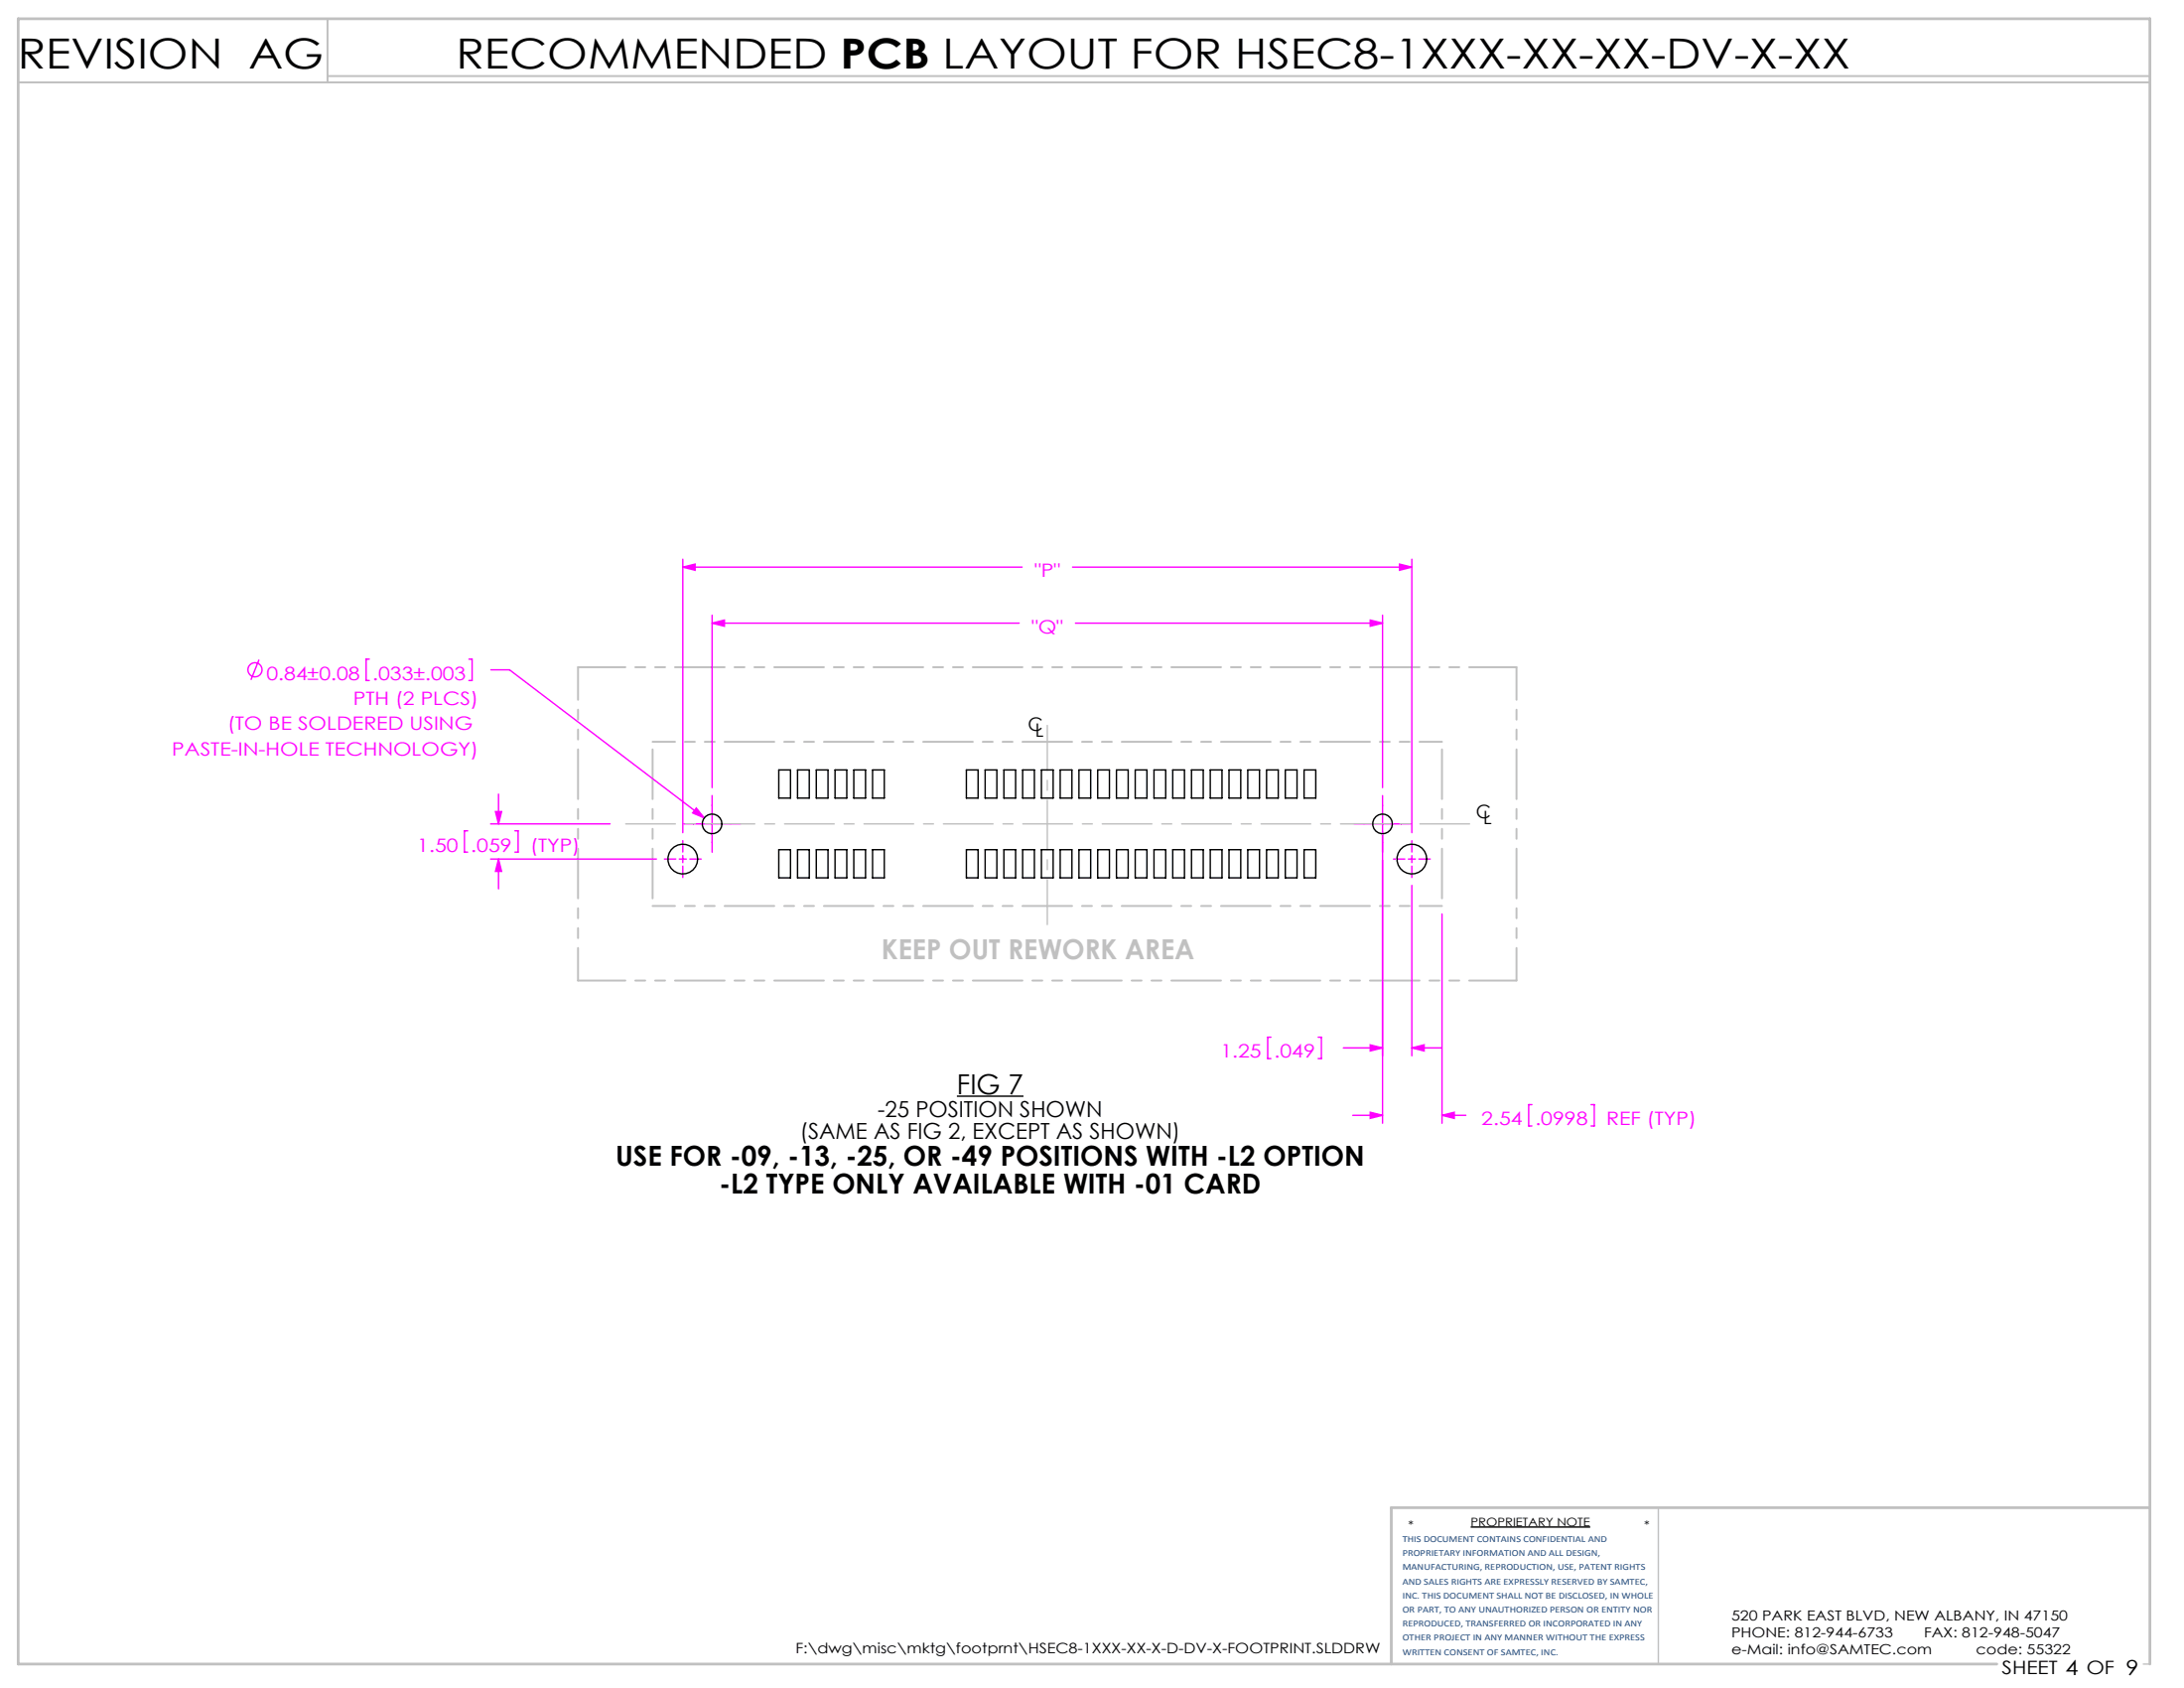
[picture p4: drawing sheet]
<svg xmlns="http://www.w3.org/2000/svg" width="279mm" height="216mm" viewBox="0 0 279 216" stroke-linecap="round" stroke-linejoin="round" font-family="sans-serif">
<path d="M122.4 140.2h8.5M188.1 195.3h15.3" fill="none" stroke="#000" stroke-width=".18"/>
<path d="M212.2 192.8v20M274.2 212.8h.8" fill="none" stroke="#c0c0c0" stroke-width=".18"/>
<path d="M2.3 10.5h272.7M41.9 2.4v8.1M41.9 9.7h233.1" fill="none" stroke="#c0c0c0" stroke-width=".25"/>
<path d="M275 192.8h-97v20M255.5 212.8h-253.2v-210.4h272.7v210.4" fill="none" stroke="#c0c0c0" stroke-width=".35"/>
<g fill="none" stroke="#f0f" stroke-width=".18">
<path d="M87.3 72.5l1.6-.4v.8zM87.3 71.5v35M87.3 72.5h43.5M91.1 79.7l1.6-.4v.8zM91.1 78.7v22M91.1 79.7h39.3M137.2 72.5h43.4M137.6 79.7h39.3M175.3 79.3l1.6 .4-1.6 .4zM176.9 78.7v22M179 72.1l1.6 .4-1.6 .4zM180.6 71.5v35"/>
<path d="M33.1 84.4l-1 2.6M47.2 84.3h-.4v2.7h.4M60 84.3h.4v2.7h-.4M62.8 85.7h2.4l24.9 18.9M59.8 106.3h-.4v2.7h.4M62.8 109.9h21.2M62.8 105.4h15.3M63.4 103.8h.8l-.4 1.6zM63.8 109.9l.4 1.6h-.8zM63.8 101.6v3.8M63.8 109.9v3.8M65.9 106.3h.4v2.7h-.4"/>
<path d="M86.9 109.9h.9M87.3 109.4v.9M87.5 105.4h7.2M89.1 103.3l1 1.3-1.5-.6zM91.1 101.8v7.2M173.2 105.4h7.3M176.9 101.8v41.9M180.2 109.9h.9M180.6 109.4v.9M180.6 113.2v21.8M184.5 116.9v26.8M162.6 132.7h-.4v2.7h.4"/>
<path d="M168.6 132.7h.4v2.7h-.4M171.9 134h5M175.3 133.6l1.6 .4-1.6 .4zM180.6 134l1.6-.4v.8zM180.6 134h3.8M173.1 142.7h3.8M175.3 142.3l1.6 .4-1.6 .3zM184.5 142.7l1.5-.4v.7zM184.5 142.7h3M196 141.3h-.4v2.7h.4M203.5 141.3h.5v2.7h-.5"/>
<circle cx="32.6" cy="85.7" r=".9"/>
</g>
<path d="M86.4 109.9h-1.4M87.3 109v-1.5M87.3 110.8v1.4M88.2 109.9h1.5M179.7 109.9h-1.4M180.6 109v-1.5M180.6 110.8v1.4M181.5 109.9h1.5" fill="none" stroke="#f0f" stroke-width=".18" stroke-dasharray="15.2 1.3 1.3 1.3"/>
<path d="M79.1 105.4h109.9" fill="none" stroke="#c0c0c0" stroke-width=".18" stroke-dasharray="6.3 1.3 1.3 1.3" stroke-dashoffset="-1"/>
<path d="M134 92.8v25.5" fill="none" stroke="#c0c0c0" stroke-width=".18" stroke-dasharray="6.3 1.3 1.3 1.3" stroke-dashoffset=".6"/>
<path d="M83.5 94.9h101M83.5 115.9h101" fill="none" stroke="#c0c0c0" stroke-width=".25" stroke-dasharray="6.3 1.3 1.3 1.3 1.3 1.3" stroke-dashoffset="3.5"/>
<path d="M83.5 94.9v21M184.5 94.9v21" fill="none" stroke="#c0c0c0" stroke-width=".25" stroke-dasharray="6.3 1.3 1.3 1.3 1.3 1.3" stroke-dashoffset="-1"/>
<path d="M73.9 85.3h120.1M73.9 125.4h120.1" fill="none" stroke="#c0c0c0" stroke-width=".25" stroke-dasharray="6.3 1.3 1.3 1.3 1.3 1.3" stroke-dashoffset=".3"/>
<path d="M73.9 85.3v40.1M194 85.3v40.1" fill="none" stroke="#c0c0c0" stroke-width=".25" stroke-dasharray="6.3 1.3 1.3 1.3 1.3 1.3" stroke-dashoffset="2.2"/>
<g fill="#f0f">
<path d="M63.8 109.9l.4 1.6h-.8zM63.4 103.8h.8l-.4 1.6zM184.5 142.7l1.5-.4v.7zM175.3 142.3l1.6 .4-1.6 .3z"/>
<path d="M87.3 72.5l1.6-.4v.8zM179 72.1l1.6 .4-1.6 .4zM89.1 103.3l-.5 .7 1.5 .6zM175.3 133.6l1.6 .4-1.6 .4zM180.6 134l1.6-.4v.8zM91.1 79.7l1.6-.4v.8zM175.3 79.3l1.6 .4-1.6 .4z"/>
</g>
<g fill="none" stroke="#000" stroke-width=".18">
<path d="M99.6 98.5h1.5v3.6h-1.5zM102 98.5h1.5v3.6h-1.5zM104.4 98.5h1.5v3.6h-1.5zM106.8 98.5h1.5v3.6h-1.5zM109.2 98.5h1.5v3.6h-1.5zM111.6 98.5h1.5v3.6h-1.5zM123.6 98.5h1.5v3.6h-1.5zM126 98.5h1.5v3.6h-1.5zM128.4 98.5h1.5v3.6h-1.5zM130.8 98.5h1.5v3.6h-1.5zM133.2 98.5h1.5v3.6h-1.5zM135.6 98.5h1.5v3.6h-1.5z"/>
<path d="M138 98.5h1.5v3.6h-1.5zM140.4 98.5h1.5v3.6h-1.5zM142.8 98.5h1.5v3.6h-1.5zM145.2 98.5h1.5v3.6h-1.5zM147.6 98.5h1.5v3.6h-1.5zM150 98.5h1.5v3.6h-1.5zM152.4 98.5h1.5v3.6h-1.5zM154.8 98.5h1.5v3.6h-1.5zM157.2 98.5h1.5v3.6h-1.5zM159.6 98.5h1.5v3.6h-1.5zM162 98.5h1.5v3.6h-1.5zM164.4 98.5h1.5v3.6h-1.5z"/>
<path d="M166.8 98.5h1.5v3.6h-1.5zM99.6 108.7h1.5v3.6h-1.5zM102 108.7h1.5v3.6h-1.5zM104.4 108.7h1.5v3.6h-1.5zM106.8 108.7h1.5v3.6h-1.5zM109.2 108.7h1.5v3.6h-1.5zM111.6 108.7h1.5v3.6h-1.5zM123.6 108.7h1.5v3.6h-1.5zM126 108.7h1.5v3.6h-1.5zM128.4 108.7h1.5v3.6h-1.5zM130.8 108.7h1.5v3.6h-1.5zM133.2 108.7h1.5v3.6h-1.5z"/>
<path d="M135.6 108.7h1.5v3.6h-1.5zM138 108.7h1.5v3.6h-1.5zM140.4 108.7h1.5v3.6h-1.5zM142.8 108.7h1.5v3.6h-1.5zM145.2 108.7h1.5v3.6h-1.5zM147.6 108.7h1.5v3.6h-1.5zM150 108.7h1.5v3.6h-1.5zM152.4 108.7h1.5v3.6h-1.5zM154.8 108.7h1.5v3.6h-1.5zM157.2 108.7h1.5v3.6h-1.5zM159.6 108.7h1.5v3.6h-1.5zM162 108.7h1.5v3.6h-1.5z"/>
<path d="M164.4 108.7h1.5v3.6h-1.5zM166.8 108.7h1.5v3.6h-1.5z"/>
<circle cx="87.3" cy="109.9" r="1.9"/>
<circle cx="91.1" cy="105.4" r="1.26"/>
<circle cx="176.9" cy="105.4" r="1.26"/>
<circle cx="180.6" cy="109.9" r="1.91"/>
</g>
<g font-size="5.3">
<text x="2.3" y="8.7">REVISION AG</text>
<text x="58.3" y="8.7">RECOMMENDED PCB LAYOUT FOR HSEC8-1XXX-XX-XX-DV-X-XX</text>
</g>
<text font-size="3.5" fill="#c0c0c0" x="112.7" y="122.7">KEEP OUT REWORK AREA</text>
<g font-size="3.5">
<text x="122.4" y="140">FIG 7</text>
<text x="78.8" y="149.1">USE FOR -09, -13, -25, OR -49 POSITIONS WITH -L2 OPTION</text>
<text x="92" y="152.7">-L2 TYPE ONLY AVAILABLE WITH -01 CARD</text>
</g>
<g font-size="2.8">
<text x="112.3" y="142.9">-25 POSITION SHOWN</text>
<text x="102.3" y="145.7">(SAME AS FIG 2, EXCEPT AS SHOWN)</text>
</g>
<g font-size="2.4" fill="#f0f">
<text x="132.4" y="73.8">&quot;P&quot;</text>
<text x="132" y="81">&quot;Q&quot;</text>
<text x="34.1" y="86.9">0.84±0.08</text>
<text x="47.7" y="86.9">.033±.003</text>
<text x="29.1" y="93.4">(TO BE SOLDERED USING</text>
<text x="45.2" y="90.2">PTH (2 PLCS)</text>
<text x="22" y="96.6">PASTE-IN-HOLE TECHNOLOGY)</text>
<text x="53.4" y="108.9">1.50</text>
<text x="60.2" y="108.9">.059</text>
<text x="67.8" y="108.9">(TYP)</text>
<text x="156.1" y="135.3">1.25</text>
<text x="163" y="135.3">.049</text>
<text x="189.5" y="143.9">2.54</text>
<text x="196.4" y="143.9">.0998</text>
<text x="205.5" y="143.9">REF (TYP)</text>
</g>
<g font-size="2.4">
<text x="131.5" y="93.4">C</text>
<text x="132.4" y="94.2">L</text>
<text x="188.8" y="104.6">C</text>
<text x="189.8" y="105.4">L</text>
<text x="256.1" y="214.1">SHEET 4 OF 9</text>
</g>
<g font-size="1.8">
<text x="221.5" y="207.2">520 PARK EAST BLVD, NEW ALBANY, IN 47150</text>
<text x="221.5" y="209.4">PHONE: 812-944-6733</text>
<text x="246.1" y="209.4">FAX: 812-948-5047</text>
<text x="101.8" y="211.5">F:\dwg\misc\mktg\footprnt\HSEC8-1XXX-XX-X-D-DV-X-FOOTPRINT.SLDDRW</text>
<text x="221.5" y="211.5">e-Mail: info@SAMTEC.com</text>
<text x="252.8" y="211.5">code: 55322</text>
</g>
<g font-size="1.5">
<text x="180.1" y="195.6">*</text>
<text x="188.1" y="195.2">PROPRIETARY NOTE</text>
<text x="210.3" y="195.6">*</text>
</g>
<g font-size="1.2" fill="#1f497d">
<text x="179.4" y="197.2">THIS DOCUMENT CONTAINS CONFIDENTIAL AND</text>
<text x="179.4" y="199">PROPRIETARY INFORMATION AND ALL DESIGN,</text>
<text x="179.4" y="200.8">MANUFACTURING, REPRODUCTION, USE, PATENT RIGHTS</text>
<text x="179.4" y="202.6">AND SALES RIGHTS ARE EXPRESSLY RESERVED BY SAMTEC,</text>
<text x="179.4" y="204.4">INC. THIS DOCUMENT SHALL NOT BE DISCLOSED, IN WHOLE</text>
<text x="179.4" y="206.2">OR PART, TO ANY UNAUTHORIZED PERSON OR ENTITY NOR</text>
<text x="179.4" y="208">REPRODUCED, TRANSFERRED OR INCORPORATED IN ANY</text>
<text x="179.4" y="209.8">OTHER PROJECT IN ANY MANNER WITHOUT THE EXPRESS</text>
<text x="179.4" y="211.6">WRITTEN CONSENT OF SAMTEC, INC.</text>
</g>
</svg>
